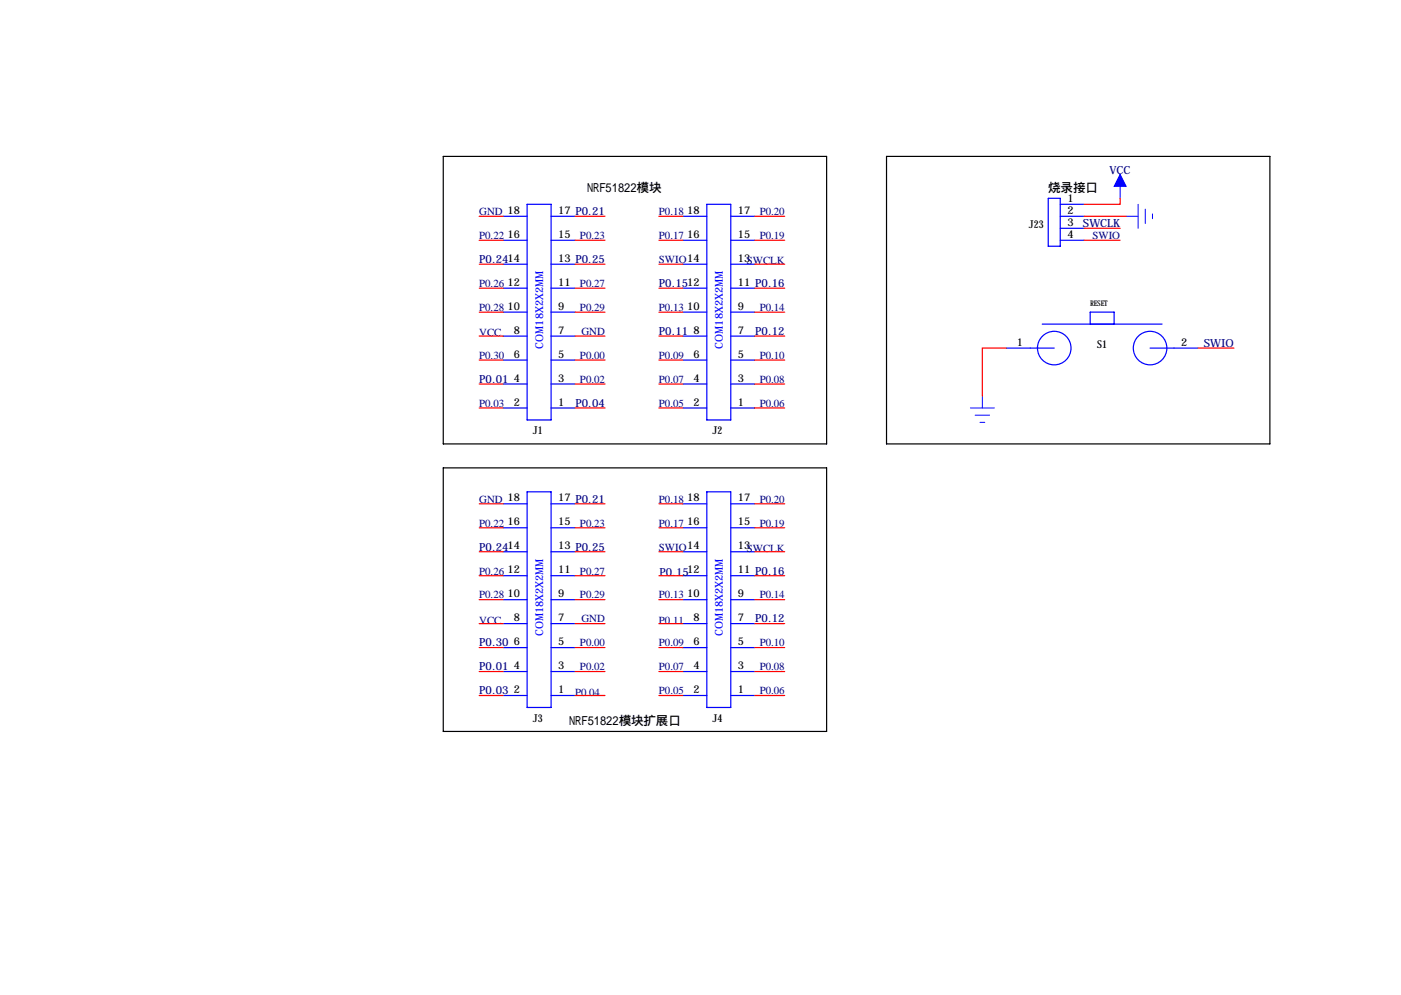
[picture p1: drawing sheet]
<svg xmlns="http://www.w3.org/2000/svg" width="297mm" height="211mm" viewBox="0 0 297 211" stroke-linecap="round" stroke-linejoin="round" font-family="sans-serif">
<path d="M94 33.2h81.3v60.9h-81.3zM188 33.2h81.2v60.9h-81.2zM94 99.2h81.3v55.9h-81.3z" fill="none" stroke="#000" stroke-width=".25"/>
<g fill="none" stroke="#00f" stroke-width=".25">
<path d="M106.7 56h5.1M106.7 50.9h5.1M106.7 45.9h5.1M111.8 43.3h5v45.7h-5zM116.8 56h5.1M116.8 50.9h5.1M116.8 45.9h5.1M144.8 56h5.1M144.8 50.9h5.1M144.8 45.9h5.1M149.9 43.3h5v45.7h-5zM154.9 56h5.1"/>
<path d="M154.9 50.9h5.1M154.9 45.9h5.1M222.2 42.1h2.6v10.1h-2.6zM224.8 43.3h5.1M224.8 50.9h5.1M224.8 45.9h5.1M224.8 48.4h5.1M106.7 76.3h5.1M106.7 71.3h5.1M106.7 66.2h5.1M106.7 61.1h5.1M116.8 76.3h5.1"/>
<path d="M116.8 71.3h5.1M116.8 66.2h5.1M116.8 61.1h5.1M144.8 76.3h5.1M144.8 71.3h5.1M144.8 66.2h5.1M144.8 61.1h5.1M154.9 76.3h5.1M154.9 71.3h5.1M154.9 66.2h5.1M154.9 61.1h5.1M213.4 73.8h10.1"/>
<path d="M221 68.7h25.4M231.1 68.7v-2.5h5.1v2.5M243.8 73.8h10.2M106.7 86.5h5.1M106.7 81.4h5.1M116.8 86.5h5.1M116.8 81.4h5.1M144.8 86.5h5.1M144.8 81.4h5.1M154.9 86.5h5.1M154.9 81.4h5.1M106.7 117h5.1"/>
<path d="M106.7 111.9h5.1M106.7 106.8h5.1M111.8 104.3h5v45.7h-5zM116.8 117h5.1M116.8 111.9h5.1M116.8 106.8h5.1M144.8 117h5.1M144.8 111.9h5.1M144.8 106.8h5.1M149.9 104.3h5v45.7h-5zM154.9 117h5.1M154.9 111.9h5.1"/>
<path d="M154.9 106.8h5.1M106.7 137.3h5.1M106.7 132.2h5.1M106.7 127.1h5.1M106.7 122.1h5.1M116.8 137.3h5.1M116.8 132.2h5.1M116.8 127.1h5.1M116.8 122.1h5.1M144.8 137.3h5.1M144.8 132.2h5.1M144.8 127.1h5.1"/>
<path d="M144.8 122.1h5.1M154.9 137.3h5.1M154.9 132.2h5.1M154.9 127.1h5.1M154.9 122.1h5.1M106.7 147.5h5.1M106.7 142.4h5.1M116.8 147.5h5.1M116.8 142.4h5.1M144.8 147.5h5.1M144.8 142.4h5.1M154.9 147.5h5.1"/>
<path d="M154.9 142.4h5.1"/>
<circle cx="223.5" cy="73.8" r="3.6"/>
<circle cx="243.8" cy="73.8" r="3.6"/>
</g>
<path d="M237.5 37v5.1M238.8 45.9h2.5M241.3 43.3v5.1M242.8 44.3v3.1M244.3 45.4v1M205.7 86.5h5.1M206.8 88h3M207.8 89.5h1M208.3 84v2.5" fill="none" stroke="#00f" stroke-width=".21"/>
<path d="M237.5 37l1.3 2.5h-2.6z" fill="#00f" stroke="#00f" stroke-width=".21"/>
<g fill="none" stroke="#f00" stroke-width=".25">
<path d="M101.6 56h5.1M101.6 50.9h5.1M101.6 45.9h5.1M121.9 56h6.4M121.9 50.9h6.4M121.9 45.9h6.4M139.7 56h5.1M139.7 50.9h5.1M139.7 45.9h5.1M160 56h6.4M160 50.9h6.4M160 45.9h6.4"/>
<path d="M229.9 50.9h7.6M229.9 45.9h8.9M229.9 48.4h7.6M237.5 42.1v1.2h-7.6M101.6 76.3h5.1M101.6 71.3h5.1M101.6 66.2h5.1M101.6 61.1h5.1M121.9 76.3h6.4M121.9 71.3h6.4M121.9 66.2h6.4M121.9 61.1h6.4"/>
<path d="M139.7 76.3h5.1M139.7 71.3h5.1M139.7 66.2h5.1M139.7 61.1h5.1M160 76.3h6.4M160 71.3h6.4M160 66.2h6.4M160 61.1h6.4M213.4 73.8h-5.1v10.2M254 73.8h7.6M101.6 86.5h5.1M101.6 81.4h5.1"/>
<path d="M121.9 86.5h6.4M121.9 81.4h6.4M139.7 86.5h5.1M139.7 81.4h5.1M160 86.5h6.4M160 81.4h6.4M101.6 117h5.1M101.6 111.9h5.1M101.6 106.8h5.1M121.9 117h6.4M121.9 111.9h6.4M121.9 106.8h6.4"/>
<path d="M139.7 117h5.1M139.7 111.9h5.1M139.7 106.8h5.1M160 117h6.4M160 111.9h6.4M160 106.8h6.4M101.6 137.3h5.1M101.6 132.2h5.1M101.6 127.1h5.1M101.6 122.1h5.1M121.9 137.3h6.4M121.9 132.2h6.4"/>
<path d="M121.9 127.1h6.4M121.9 122.1h6.4M139.7 137.3h5.1M139.7 132.2h5.1M139.7 127.1h5.1M139.7 122.1h5.1M160 137.3h6.4M160 132.2h6.4M160 127.1h6.4M160 122.1h6.4M101.6 147.5h5.1M101.6 142.4h5.1"/>
<path d="M121.9 147.5h6.4M121.9 142.4h6.4M139.7 147.5h5.1M139.7 142.4h5.1M160 147.5h6.4M160 142.4h6.4"/>
</g>
<g font-size="2.6">
<text x="124.5" y="40.8">NRF51822模块</text>
<text x="222.3" y="40.8">烧录接口</text>
<text x="120.6" y="153.8">NRF51822模块扩展口</text>
</g>
<g font-size="2.4" fill="#000080">
<text x="235.2" y="37">VCC</text>
<text x="229.6" y="48.1">SWCLK</text>
<text x="101.6" y="55.8">P0.2414</text>
<text x="139.7" y="60.8">P0.1512</text>
<text x="139.7" y="71">P0.11</text>
<text x="160.1" y="71">P0.12</text>
<text x="255.2" y="73.5">SWIO</text>
<text x="101.6" y="81.2">P0.01</text>
<text x="122" y="86.2">P0.04</text>
<text x="101.6" y="116.7">P0.2414</text>
<text x="139.8" y="122.1">P0.1512</text>
<text x="160.1" y="132">P0.12</text>
<text x="101.6" y="137">P0.30</text>
<text x="101.6" y="142.1">P0.01</text>
<text x="101.6" y="147.2">P0.03</text>
</g>
<g font-size="2.3" fill="#000080">
<text x="101.6" y="45.6">GND 18</text>
<text x="139.7" y="45.6">P0.18</text>
<text x="161.1" y="45.6">P0.20</text>
<text x="101.6" y="50.7">P0.22</text>
<text x="123" y="50.7">P0.23</text>
<text x="139.7" y="50.7">P0.17</text>
<text x="161.1" y="50.7">P0.19</text>
<text x="231.6" y="50.7">SWIO</text>
<text x="139.7" y="55.8">SWIO14</text>
<text x="101.6" y="65.9">P0.28</text>
<text x="101.6" y="60.8">P0.26</text>
<text x="123" y="65.9">P0.29</text>
<text x="123" y="60.8">P0.27</text>
<text x="139.7" y="65.9">P0.13</text>
<text x="161.1" y="65.9">P0.14</text>
<text x="101.6" y="71.3">VCC</text>
<text x="123.3" y="71">GND</text>
<text x="101.6" y="76.1">P0.30</text>
<text x="123" y="76.1">P0.00</text>
<text x="139.7" y="76.1">P0.09</text>
<text x="161.1" y="76.1">P0.10</text>
<text x="123" y="81.2">P0.02</text>
<text x="139.7" y="81.2">P0.07</text>
<text x="161.1" y="81.2">P0.08</text>
<text x="101.6" y="86.2">P0.03</text>
<text x="139.7" y="86.2">P0.05</text>
<text x="161.1" y="86.2">P0.06</text>
<text x="101.6" y="106.6">GND 18</text>
<text x="139.7" y="106.6">P0.18</text>
<text x="161.1" y="106.6">P0.20</text>
<text x="101.6" y="111.6">P0.22</text>
<text x="123" y="111.6">P0.23</text>
<text x="139.7" y="111.6">P0.17</text>
<text x="161.1" y="111.6">P0.19</text>
<text x="139.7" y="116.7">SWIO14</text>
<text x="101.6" y="121.8">P0.26</text>
<text x="123" y="121.8">P0.27</text>
<text x="101.6" y="126.9">P0.28</text>
<text x="123" y="126.9">P0.29</text>
<text x="123.3" y="132">GND</text>
<text x="139.7" y="126.9">P0.13</text>
<text x="161.1" y="126.9">P0.14</text>
<text x="101.6" y="132.2">VCC</text>
<text x="123" y="137">P0.00</text>
<text x="139.7" y="137">P0.09</text>
<text x="139.7" y="132.2">P0.11</text>
<text x="161.1" y="137">P0.10</text>
<text x="123" y="142.1">P0.02</text>
<text x="139.7" y="142.1">P0.07</text>
<text x="161.1" y="142.1">P0.08</text>
<text x="121.9" y="147.5">P0.04</text>
<text x="139.7" y="147.2">P0.05</text>
<text x="161.1" y="147.2">P0.06</text>
</g>
<g font-size="2.3">
<text x="118.4" y="45.4">17 P0.21</text>
<text x="145.7" y="45.4">18</text>
<text x="156.5" y="45.4">17</text>
<text x="226.3" y="42.8">1</text>
<text x="226.3" y="45.4">2</text>
<text x="226.3" y="47.9">3</text>
<text x="107.6" y="50.4">16</text>
<text x="118.4" y="50.4">15</text>
<text x="145.7" y="50.4">16</text>
<text x="156.5" y="50.4">15</text>
<text x="218.1" y="48.4">J23</text>
<text x="226.3" y="50.4">4</text>
<text x="118.4" y="55.5">13 P0.25</text>
<text x="156.5" y="55.5">13SWCLK</text>
<text x="107.6" y="65.7">10</text>
<text x="107.6" y="60.6">12</text>
<text x="118.4" y="65.7">9</text>
<text x="118.4" y="60.6">11</text>
<text x="145.7" y="65.7">10</text>
<text x="156.5" y="65.7">9</text>
<text x="156.5" y="60.6">11 P0.16</text>
<text x="108.9" y="70.8">8</text>
<text x="118.4" y="70.8">7</text>
<text x="147" y="70.8">8</text>
<text x="156.5" y="70.8">7</text>
<text x="108.9" y="75.8">6</text>
<text x="118.4" y="75.8">5</text>
<text x="147" y="75.8">6</text>
<text x="156.5" y="75.8">5</text>
<text x="215.6" y="73.3">1</text>
<text x="232.6" y="73.8">S1</text>
<text x="250.4" y="73.3">2</text>
<text x="108.9" y="80.9">4</text>
<text x="118.4" y="80.9">3</text>
<text x="147" y="80.9">4</text>
<text x="156.5" y="80.9">3</text>
<text x="108.9" y="86">2</text>
<text x="118.4" y="86">1</text>
<text x="147" y="86">2</text>
<text x="156.5" y="86">1</text>
<text x="113" y="92.1">J1</text>
<text x="151.1" y="92.1">J2</text>
<text x="118.4" y="106.3">17 P0.21</text>
<text x="145.7" y="106.3">18</text>
<text x="156.5" y="106.3">17</text>
<text x="107.6" y="111.4">16</text>
<text x="118.4" y="111.4">15</text>
<text x="145.7" y="111.4">16</text>
<text x="156.5" y="111.4">15</text>
<text x="118.4" y="116.5">13 P0.25</text>
<text x="156.5" y="116.5">13SWCLK</text>
<text x="107.6" y="121.6">12</text>
<text x="118.4" y="121.6">11</text>
<text x="156.5" y="121.6">11 P0.16</text>
<text x="107.6" y="126.6">10</text>
<text x="108.9" y="131.7">8</text>
<text x="118.4" y="131.7">7</text>
<text x="118.4" y="126.6">9</text>
<text x="145.7" y="126.6">10</text>
<text x="147" y="131.7">8</text>
<text x="156.5" y="131.7">7</text>
<text x="156.5" y="126.6">9</text>
<text x="108.9" y="136.8">6</text>
<text x="118.4" y="136.8">5</text>
<text x="147" y="136.8">6</text>
<text x="156.5" y="136.8">5</text>
<text x="108.9" y="141.9">4</text>
<text x="118.4" y="141.9">3</text>
<text x="147" y="141.9">4</text>
<text x="156.5" y="141.9">3</text>
<text x="108.9" y="147">2</text>
<text x="118.4" y="147">1</text>
<text x="147" y="147">2</text>
<text x="156.5" y="147">1</text>
<text x="113" y="153">J3</text>
<text x="151.1" y="153">J4</text>
</g>
<g font-size="2.3" fill="#00f">
<text x="115.2" y="73.9" transform="rotate(-90 115.2 73.9)">COM18X2X2MM</text>
<text x="153.3" y="73.9" transform="rotate(-90 153.3 73.9)">COM18X2X2MM</text>
<text x="115.2" y="134.9" transform="rotate(-90 115.2 134.9)">COM18X2X2MM</text>
<text x="153.3" y="134.9" transform="rotate(-90 153.3 134.9)">COM18X2X2MM</text>
</g>
<text font-size="1.6" x="231.1" y="64.9">RESET</text>
</svg>
